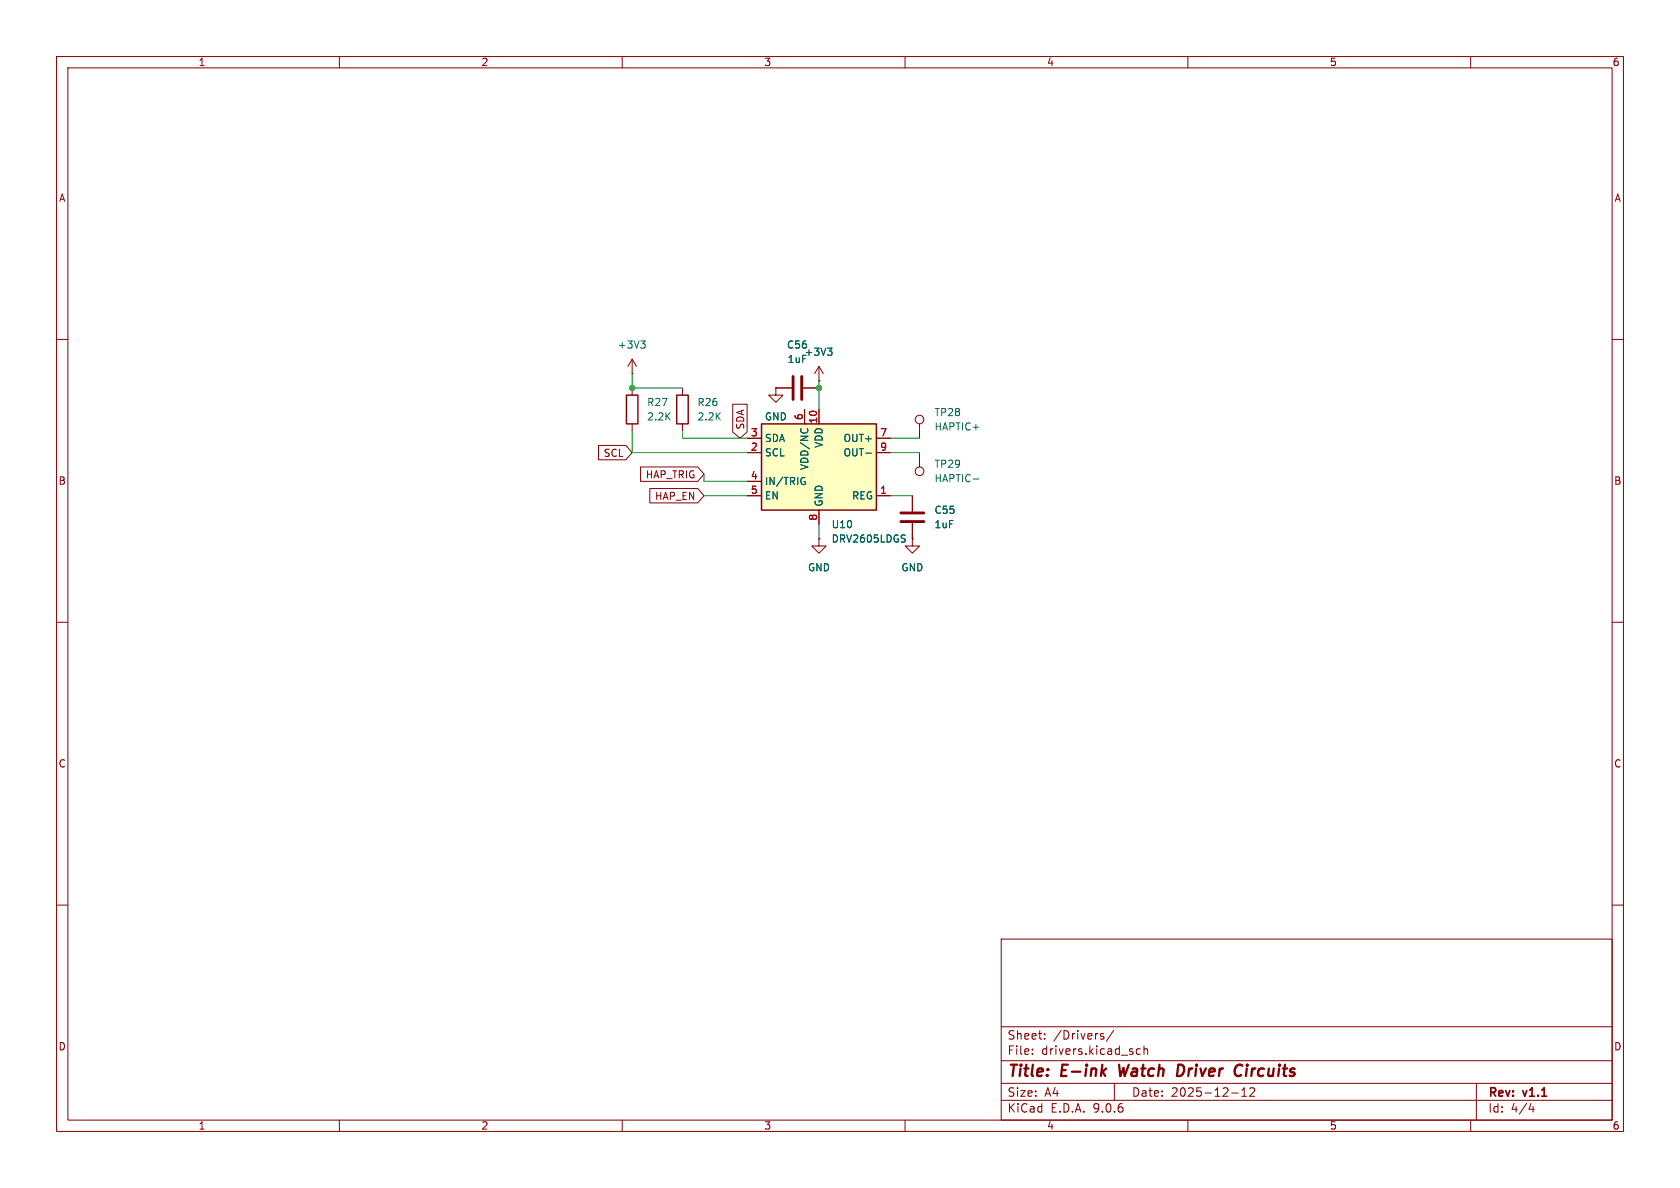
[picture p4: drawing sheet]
(kicad_sch
 (version 20250114)
 (generator "eeschema")
 (generator_version "9.0")
 (paper "A4")
 (title_block
  (title "E-ink Watch Driver Circuits")
  (date "2025-12-12")
  (rev "v1.1"))
 (lib_symbols
  (symbol "Connector:TestPoint"
   (pin_numbers (hide yes))
   (pin_names
    (offset 0.762) (hide yes)) (exclude_from_sim no) (in_bom yes) (on_board yes)
   (property "Reference" "TP" (at 0 6.858 0) (effects (font (size 1.27 1.27))))
   (property "Value" "TestPoint" (at 0 5.08 0) (effects (font (size 1.27 1.27))))
   (property "Footprint" "" (at 5.08 0 0) (effects (font (size 1.27 1.27)) (hide yes)))
   (property "Datasheet" "~" (at 5.08 0 0) (effects (font (size 1.27 1.27)) (hide yes)))
   (property "Description" "test point" (at 0 0 0) (effects (font (size 1.27 1.27)) (hide yes)))
   (symbol "TestPoint_0_1"
    (circle (center 0 3.302) (radius 0.762) (stroke (width 0) (type default)) (fill (type none))))
   (symbol "TestPoint_1_1"
    (pin passive line (at 0 0 90) (length 2.54) (name "1" (effects (font (size 1.27 1.27)))) (number "1" (effects (font (size 1.27 1.27))))))
   (embedded_fonts no))
  (symbol "Device:C"
   (pin_numbers (hide yes))
   (pin_names
    (offset 0.254)) (exclude_from_sim no) (in_bom yes) (on_board yes)
   (property "Reference" "C" (at 0.635 2.54 0) (effects (font (size 1.27 1.27)) (justify left)))
   (property "Value" "C" (at 0.635 -2.54 0) (effects (font (size 1.27 1.27)) (justify left)))
   (property "Footprint" "" (at 0.9652 -3.81 0) (effects (font (size 1.27 1.27)) (hide yes)))
   (property "Datasheet" "~" (at 0 0 0) (effects (font (size 1.27 1.27)) (hide yes)))
   (property "Description" "Unpolarized capacitor" (at 0 0 0) (effects (font (size 1.27 1.27)) (hide yes)))
   (symbol "C_0_1"
    (polyline (pts (xy -2.032 0.762) (xy 2.032 0.762)) (stroke (width 0.508) (type default)) (fill (type none)))
    (polyline (pts (xy -2.032 -0.762) (xy 2.032 -0.762)) (stroke (width 0.508) (type default)) (fill (type none))))
   (symbol "C_1_1"
    (pin passive line (at 0 3.81 270) (length 2.794) (name "~" (effects (font (size 1.27 1.27)))) (number "1" (effects (font (size 1.27 1.27)))))
    (pin passive line (at 0 -3.81 90) (length 2.794) (name "~" (effects (font (size 1.27 1.27)))) (number "2" (effects (font (size 1.27 1.27))))))
   (embedded_fonts no))
  (symbol "Device:R"
   (pin_numbers (hide yes))
   (pin_names
    (offset 0)) (exclude_from_sim no) (in_bom yes) (on_board yes)
   (property "Reference" "R" (at 2.032 0 90) (effects (font (size 1.27 1.27))))
   (property "Value" "R" (at 0 0 90) (effects (font (size 1.27 1.27))))
   (property "Footprint" "" (at -1.778 0 90) (effects (font (size 1.27 1.27)) (hide yes)))
   (property "Datasheet" "~" (at 0 0 0) (effects (font (size 1.27 1.27)) (hide yes)))
   (property "Description" "Resistor" (at 0 0 0) (effects (font (size 1.27 1.27)) (hide yes)))
   (symbol "R_0_1"
    (rectangle (start -1.016 -2.54) (end 1.016 2.54) (stroke (width 0.254) (type default)) (fill (type none))))
   (symbol "R_1_1"
    (pin passive line (at 0 3.81 270) (length 1.27) (name "~" (effects (font (size 1.27 1.27)))) (number "1" (effects (font (size 1.27 1.27)))))
    (pin passive line (at 0 -3.81 90) (length 1.27) (name "~" (effects (font (size 1.27 1.27)))) (number "2" (effects (font (size 1.27 1.27))))))
   (embedded_fonts no))
  (symbol "Driver_Haptic:DRV2605LDGS" (exclude_from_sim no) (in_bom yes) (on_board yes)
   (property "Reference" "U" (at -10.16 8.255 0) (effects (font (size 1.27 1.27)) (justify left bottom)))
   (property "Value" "DRV2605LDGS" (at 2.54 -8.89 0) (effects (font (size 1.27 1.27)) (justify left top)))
   (property "Footprint" "Package_SO:VSSOP-10_3x3mm_P0.5mm" (at 0 0 0) (effects (font (size 1.27 1.27)
    (italic yes)) (hide yes)))
   (property "Datasheet" "http://www.ti.com/lit/ds/symlink/drv2605l.pdf" (at 0 0 0) (effects (font (size 1.27 1.27)) (hide yes)))
   (property "Description" "Haptic driver for LRAs and ERMs with effect library, 2-5.2V, VSSOP-10" (at 0 0 0) (effects (font (size 1.27 1.27)) (hide yes)))
   (symbol "DRV2605LDGS_0_1"
    (rectangle (start -10.16 7.62) (end 10.16 -7.62) (stroke (width 0.254) (type default)) (fill (type background))))
   (symbol "DRV2605LDGS_1_1"
    (pin bidirectional line (at -12.7 5.08 0) (length 2.54) (name "SDA" (effects (font (size 1.27 1.27)))) (number "3" (effects (font (size 1.27 1.27)))))
    (pin input line (at -12.7 2.54 0) (length 2.54) (name "SCL" (effects (font (size 1.27 1.27)))) (number "2" (effects (font (size 1.27 1.27)))))
    (pin input line (at -12.7 -2.54 0) (length 2.54) (name "IN/TRIG" (effects (font (size 1.27 1.27)))) (number "4" (effects (font (size 1.27 1.27)))))
    (pin input line (at -12.7 -5.08 0) (length 2.54) (name "EN" (effects (font (size 1.27 1.27)))) (number "5" (effects (font (size 1.27 1.27)))))
    (pin power_in line (at -2.54 10.16 270) (length 2.54) (name "VDD/NC" (effects (font (size 1.27 1.27)))) (number "6" (effects (font (size 1.27 1.27)))))
    (pin power_in line (at 0 10.16 270) (length 2.54) (name "VDD" (effects (font (size 1.27 1.27)))) (number "10" (effects (font (size 1.27 1.27)))))
    (pin power_in line (at 0 -10.16 90) (length 2.54) (name "GND" (effects (font (size 1.27 1.27)))) (number "8" (effects (font (size 1.27 1.27)))))
    (pin output line (at 12.7 5.08 180) (length 2.54) (name "OUT+" (effects (font (size 1.27 1.27)))) (number "7" (effects (font (size 1.27 1.27)))))
    (pin output line (at 12.7 2.54 180) (length 2.54) (name "OUT-" (effects (font (size 1.27 1.27)))) (number "9" (effects (font (size 1.27 1.27)))))
    (pin passive line (at 12.7 -5.08 180) (length 2.54) (name "REG" (effects (font (size 1.27 1.27)))) (number "1" (effects (font (size 1.27 1.27))))))
   (embedded_fonts no))
  (symbol "power:+3V3"
   (power)
   (pin_numbers (hide yes))
   (pin_names
    (offset 0) (hide yes)) (exclude_from_sim no) (in_bom yes) (on_board yes)
   (property "Reference" "#PWR" (at 0 -3.81 0) (effects (font (size 1.27 1.27)) (hide yes)))
   (property "Value" "+3V3" (at 0 3.556 0) (effects (font (size 1.27 1.27))))
   (property "Footprint" "" (at 0 0 0) (effects (font (size 1.27 1.27)) (hide yes)))
   (property "Datasheet" "" (at 0 0 0) (effects (font (size 1.27 1.27)) (hide yes)))
   (property "Description" "Power symbol creates a global label with name \"+3V3\"" (at 0 0 0) (effects (font (size 1.27 1.27)) (hide yes)))
   (symbol "+3V3_0_1"
    (polyline (pts (xy -0.762 1.27) (xy 0 2.54)) (stroke (width 0) (type default)) (fill (type none)))
    (polyline (pts (xy 0 2.54) (xy 0.762 1.27)) (stroke (width 0) (type default)) (fill (type none)))
    (polyline (pts (xy 0 0) (xy 0 2.54)) (stroke (width 0) (type default)) (fill (type none))))
   (symbol "+3V3_1_1"
    (pin power_in line (at 0 0 90) (length 0) (name "~" (effects (font (size 1.27 1.27)))) (number "1" (effects (font (size 1.27 1.27))))))
   (embedded_fonts no))
  (symbol "power:GND"
   (power)
   (pin_numbers (hide yes))
   (pin_names
    (offset 0) (hide yes)) (exclude_from_sim no) (in_bom yes) (on_board yes)
   (property "Reference" "#PWR" (at 0 -6.35 0) (effects (font (size 1.27 1.27)) (hide yes)))
   (property "Value" "GND" (at 0 -3.81 0) (effects (font (size 1.27 1.27))))
   (property "Footprint" "" (at 0 0 0) (effects (font (size 1.27 1.27)) (hide yes)))
   (property "Datasheet" "" (at 0 0 0) (effects (font (size 1.27 1.27)) (hide yes)))
   (property "Description" "Power symbol creates a global label with name \"GND\" , ground" (at 0 0 0) (effects (font (size 1.27 1.27)) (hide yes)))
   (symbol "GND_0_1"
    (polyline (pts (xy 0 0) (xy 0 -1.27) (xy 1.27 -1.27) (xy 0 -2.54) (xy -1.27 -1.27) (xy 0 -1.27)) (stroke (width 0) (type default)) (fill (type none))))
   (symbol "GND_1_1"
    (pin power_in line (at 0 0 270) (length 0) (name "~" (effects (font (size 1.27 1.27)))) (number "1" (effects (font (size 1.27 1.27))))))
   (embedded_fonts no)))
 (junction
  (at 144.78 68.58)
  (diameter 0)
  (color 0 0 0 0))
 (junction
  (at 111.76 68.58)
  (diameter 0)
  (color 0 0 0 0))
 (wire
  (pts (xy 157.48 77.47) (xy 162.56 77.47))
  (stroke (width 0) (type default)))
 (wire
  (pts (xy 111.76 80.01) (xy 111.76 76.2))
  (stroke (width 0) (type default)))
 (wire
  (pts (xy 111.76 66.04) (xy 111.76 68.58))
  (stroke (width 0) (type default)))
 (wire
  (pts (xy 144.78 92.71) (xy 144.78 95.25))
  (stroke (width 0) (type default)))
 (wire
  (pts (xy 144.78 68.58) (xy 144.78 72.39))
  (stroke (width 0) (type default)))
 (wire
  (pts (xy 124.46 85.09) (xy 124.46 83.82))
  (stroke (width 0) (type default)))
 (wire
  (pts (xy 132.08 80.01) (xy 111.76 80.01))
  (stroke (width 0) (type default)))
 (wire
  (pts (xy 132.08 85.09) (xy 124.46 85.09))
  (stroke (width 0) (type default)))
 (wire
  (pts (xy 157.48 87.63) (xy 161.29 87.63))
  (stroke (width 0) (type default)))
 (wire
  (pts (xy 111.76 68.58) (xy 120.65 68.58))
  (stroke (width 0) (type default)))
 (wire
  (pts (xy 124.46 87.63) (xy 132.08 87.63))
  (stroke (width 0) (type default)))
 (wire
  (pts (xy 144.78 67.31) (xy 144.78 68.58))
  (stroke (width 0) (type default)))
 (wire
  (pts (xy 132.08 77.47) (xy 120.65 77.47))
  (stroke (width 0) (type default)))
 (wire
  (pts (xy 157.48 80.01) (xy 162.56 80.01))
  (stroke (width 0) (type default)))
 (wire
  (pts (xy 120.65 77.47) (xy 120.65 76.2))
  (stroke (width 0) (type default)))
 (global_label "SDA"
  (shape input)
  (at 130.81 77.47 90)
  (fields_autoplaced yes)
  (effects (font (size 1.27 1.27)) (justify left))
  (property "Intersheetrefs" "${INTERSHEET_REFS}" (at 130.81 70.9167 90) (effects (font (size 1.27 1.27)) (justify left) (hide yes))))
 (global_label "HAP_EN"
  (shape input)
  (at 124.46 87.63 180)
  (fields_autoplaced yes)
  (effects (font (size 1.27 1.27)) (justify right))
  (property "Intersheetrefs" "${INTERSHEET_REFS}" (at 114.3386 87.63 0) (effects (font (size 1.27 1.27)) (justify right) (hide yes))))
 (global_label "SCL"
  (shape input)
  (at 111.76 80.01 180)
  (fields_autoplaced yes)
  (effects (font (size 1.27 1.27)) (justify right))
  (property "Intersheetrefs" "${INTERSHEET_REFS}" (at 105.2672 80.01 0) (effects (font (size 1.27 1.27)) (justify right) (hide yes))))
 (global_label "HAP_TRIG"
  (shape input)
  (at 124.46 83.82 180)
  (fields_autoplaced yes)
  (effects (font (size 1.27 1.27)) (justify right))
  (property "Intersheetrefs" "${INTERSHEET_REFS}" (at 112.7057 83.82 0) (effects (font (size 1.27 1.27)) (justify right) (hide yes))))
 (symbol
  (lib_id "Device:C")
  (at 161.29 91.44 0)
  (unit 1)
  (exclude_from_sim no)
  (in_bom yes)
  (on_board yes)
  (dnp no)
  (fields_autoplaced yes)
  (property "Reference" "C55" (at 165.1 90.1699 0) (effects (font (size 1.27 1.27)) (justify left)))
  (property "Value" "1uF" (at 165.1 92.7099 0) (effects (font (size 1.27 1.27)) (justify left)))
  (property "Footprint" "Capacitor_SMD:C_0402_1005Metric_Pad0.74x0.62mm_HandSolder" (at 162.2552 95.25 0) (effects (font (size 1.27 1.27)) (hide yes)))
  (property "Datasheet" "~" (at 161.29 91.44 0) (effects (font (size 1.27 1.27)) (hide yes)))
  (property "Description" "Unpolarized capacitor" (at 161.29 91.44 0) (effects (font (size 1.27 1.27)) (hide yes)))
  (pin "2")
  (pin "1"))
 (symbol
  (lib_id "Driver_Haptic:DRV2605LDGS")
  (at 144.78 82.55 0)
  (unit 1)
  (exclude_from_sim no)
  (in_bom yes)
  (on_board yes)
  (dnp no)
  (fields_autoplaced yes)
  (property "Reference" "U10" (at 146.9233 92.71 0) (effects (font (size 1.27 1.27)) (justify left)))
  (property "Value" "DRV2605LDGS" (at 146.9233 95.25 0) (effects (font (size 1.27 1.27)) (justify left)))
  (property "Footprint" "Package_SO:VSSOP-10_3x3mm_P0.5mm" (at 144.78 82.55 0) (effects (font (size 1.27 1.27)
    (italic yes)) (hide yes)))
  (property "Datasheet" "http://www.ti.com/lit/ds/symlink/drv2605l.pdf" (at 144.78 82.55 0) (effects (font (size 1.27 1.27)) (hide yes)))
  (property "Description" "Haptic driver for LRAs and ERMs with effect library, 2-5.2V, VSSOP-10" (at 144.78 82.55 0) (effects (font (size 1.27 1.27)) (hide yes)))
  (pin "4")
  (pin "5")
  (pin "3")
  (pin "8")
  (pin "2")
  (pin "9")
  (pin "6")
  (pin "1")
  (pin "10")
  (pin "7"))
 (symbol
  (lib_id "Device:C")
  (at 140.97 68.58 90)
  (unit 1)
  (exclude_from_sim no)
  (in_bom yes)
  (on_board yes)
  (dnp no)
  (fields_autoplaced yes)
  (property "Reference" "C56" (at 140.97 60.96 90) (effects (font (size 1.27 1.27))))
  (property "Value" "1uF" (at 140.97 63.5 90) (effects (font (size 1.27 1.27))))
  (property "Footprint" "Capacitor_SMD:C_0402_1005Metric_Pad0.74x0.62mm_HandSolder" (at 144.78 67.6148 0) (effects (font (size 1.27 1.27)) (hide yes)))
  (property "Datasheet" "~" (at 140.97 68.58 0) (effects (font (size 1.27 1.27)) (hide yes)))
  (property "Description" "Unpolarized capacitor" (at 140.97 68.58 0) (effects (font (size 1.27 1.27)) (hide yes)))
  (pin "2")
  (pin "1"))
 (symbol
  (lib_id "power:+3V3")
  (at 144.78 67.31 0)
  (unit 1)
  (exclude_from_sim no)
  (in_bom yes)
  (on_board yes)
  (dnp no)
  (fields_autoplaced yes)
  (property "Reference" "#PWR072" (at 144.78 71.12 0) (effects (font (size 1.27 1.27)) (hide yes)))
  (property "Value" "+3V3" (at 144.78 62.23 0) (effects (font (size 1.27 1.27))))
  (property "Footprint" "" (at 144.78 67.31 0) (effects (font (size 1.27 1.27)) (hide yes)))
  (property "Datasheet" "" (at 144.78 67.31 0) (effects (font (size 1.27 1.27)) (hide yes)))
  (property "Description" "Power symbol creates a global label with name \"+3V3\"" (at 144.78 67.31 0) (effects (font (size 1.27 1.27)) (hide yes)))
  (pin "1"))
 (symbol
  (lib_id "power:GND")
  (at 161.29 95.25 0)
  (unit 1)
  (exclude_from_sim no)
  (in_bom yes)
  (on_board yes)
  (dnp no)
  (fields_autoplaced yes)
  (property "Reference" "#PWR071" (at 161.29 101.6 0) (effects (font (size 1.27 1.27)) (hide yes)))
  (property "Value" "GND" (at 161.29 100.33 0) (effects (font (size 1.27 1.27))))
  (property "Footprint" "" (at 161.29 95.25 0) (effects (font (size 1.27 1.27)) (hide yes)))
  (property "Datasheet" "" (at 161.29 95.25 0) (effects (font (size 1.27 1.27)) (hide yes)))
  (property "Description" "Power symbol creates a global label with name \"GND\" , ground" (at 161.29 95.25 0) (effects (font (size 1.27 1.27)) (hide yes)))
  (pin "1"))
 (symbol
  (lib_id "Connector:TestPoint")
  (at 162.56 77.47 0)
  (unit 1)
  (exclude_from_sim no)
  (in_bom yes)
  (on_board yes)
  (dnp no)
  (fields_autoplaced yes)
  (property "Reference" "TP28" (at 165.1 72.8979 0) (effects (font (size 1.27 1.27)) (justify left)))
  (property "Value" "HAPTIC+" (at 165.1 75.4379 0) (effects (font (size 1.27 1.27)) (justify left)))
  (property "Footprint" "TestPoint:TestPoint_Pad_1.5x1.5mm" (at 167.64 77.47 0) (effects (font (size 1.27 1.27)) (hide yes)))
  (property "Datasheet" "~" (at 167.64 77.47 0) (effects (font (size 1.27 1.27)) (hide yes)))
  (property "Description" "test point" (at 162.56 77.47 0) (effects (font (size 1.27 1.27)) (hide yes)))
  (pin "1"))
 (symbol
  (lib_id "power:GND")
  (at 137.16 68.58 0)
  (unit 1)
  (exclude_from_sim no)
  (in_bom yes)
  (on_board yes)
  (dnp no)
  (fields_autoplaced yes)
  (property "Reference" "#PWR073" (at 137.16 74.93 0) (effects (font (size 1.27 1.27)) (hide yes)))
  (property "Value" "GND" (at 137.16 73.66 0) (effects (font (size 1.27 1.27))))
  (property "Footprint" "" (at 137.16 68.58 0) (effects (font (size 1.27 1.27)) (hide yes)))
  (property "Datasheet" "" (at 137.16 68.58 0) (effects (font (size 1.27 1.27)) (hide yes)))
  (property "Description" "Power symbol creates a global label with name \"GND\" , ground" (at 137.16 68.58 0) (effects (font (size 1.27 1.27)) (hide yes)))
  (pin "1"))
 (symbol
  (lib_id "power:GND")
  (at 144.78 95.25 0)
  (unit 1)
  (exclude_from_sim no)
  (in_bom yes)
  (on_board yes)
  (dnp no)
  (fields_autoplaced yes)
  (property "Reference" "#PWR070" (at 144.78 101.6 0) (effects (font (size 1.27 1.27)) (hide yes)))
  (property "Value" "GND" (at 144.78 100.33 0) (effects (font (size 1.27 1.27))))
  (property "Footprint" "" (at 144.78 95.25 0) (effects (font (size 1.27 1.27)) (hide yes)))
  (property "Datasheet" "" (at 144.78 95.25 0) (effects (font (size 1.27 1.27)) (hide yes)))
  (property "Description" "Power symbol creates a global label with name \"GND\" , ground" (at 144.78 95.25 0) (effects (font (size 1.27 1.27)) (hide yes)))
  (pin "1"))
 (symbol
  (lib_id "Device:R")
  (at 111.76 72.39 0)
  (unit 1)
  (exclude_from_sim no)
  (in_bom yes)
  (on_board yes)
  (dnp no)
  (fields_autoplaced yes)
  (property "Reference" "R27" (at 114.3 71.1199 0) (effects (font (size 1.27 1.27)) (justify left)))
  (property "Value" "2.2K" (at 114.3 73.6599 0) (effects (font (size 1.27 1.27)) (justify left)))
  (property "Footprint" "Resistor_SMD:R_0402_1005Metric_Pad0.72x0.64mm_HandSolder" (at 109.982 72.39 90) (effects (font (size 1.27 1.27)) (hide yes)))
  (property "Datasheet" "~" (at 111.76 72.39 0) (effects (font (size 1.27 1.27)) (hide yes)))
  (property "Description" "Resistor" (at 111.76 72.39 0) (effects (font (size 1.27 1.27)) (hide yes)))
  (pin "1")
  (pin "2"))
 (symbol
  (lib_id "Device:R")
  (at 120.65 72.39 0)
  (unit 1)
  (exclude_from_sim no)
  (in_bom yes)
  (on_board yes)
  (dnp no)
  (fields_autoplaced yes)
  (property "Reference" "R26" (at 123.19 71.1199 0) (effects (font (size 1.27 1.27)) (justify left)))
  (property "Value" "2.2K" (at 123.19 73.6599 0) (effects (font (size 1.27 1.27)) (justify left)))
  (property "Footprint" "Resistor_SMD:R_0402_1005Metric_Pad0.72x0.64mm_HandSolder" (at 118.872 72.39 90) (effects (font (size 1.27 1.27)) (hide yes)))
  (property "Datasheet" "~" (at 120.65 72.39 0) (effects (font (size 1.27 1.27)) (hide yes)))
  (property "Description" "Resistor" (at 120.65 72.39 0) (effects (font (size 1.27 1.27)) (hide yes)))
  (pin "2")
  (pin "1"))
 (symbol
  (lib_id "Connector:TestPoint")
  (at 162.56 80.01 180)
  (unit 1)
  (exclude_from_sim no)
  (in_bom yes)
  (on_board yes)
  (dnp no)
  (fields_autoplaced yes)
  (property "Reference" "TP29" (at 165.1 82.0419 0) (effects (font (size 1.27 1.27)) (justify right)))
  (property "Value" "HAPTIC-" (at 165.1 84.5819 0) (effects (font (size 1.27 1.27)) (justify right)))
  (property "Footprint" "TestPoint:TestPoint_Pad_1.5x1.5mm" (at 157.48 80.01 0) (effects (font (size 1.27 1.27)) (hide yes)))
  (property "Datasheet" "~" (at 157.48 80.01 0) (effects (font (size 1.27 1.27)) (hide yes)))
  (property "Description" "test point" (at 162.56 80.01 0) (effects (font (size 1.27 1.27)) (hide yes)))
  (pin "1"))
 (symbol
  (lib_id "power:+3V3")
  (at 111.76 66.04 0)
  (unit 1)
  (exclude_from_sim no)
  (in_bom yes)
  (on_board yes)
  (dnp no)
  (fields_autoplaced yes)
  (property "Reference" "#PWR069" (at 111.76 69.85 0) (effects (font (size 1.27 1.27)) (hide yes)))
  (property "Value" "+3V3" (at 111.76 60.96 0) (effects (font (size 1.27 1.27))))
  (property "Footprint" "" (at 111.76 66.04 0) (effects (font (size 1.27 1.27)) (hide yes)))
  (property "Datasheet" "" (at 111.76 66.04 0) (effects (font (size 1.27 1.27)) (hide yes)))
  (property "Description" "Power symbol creates a global label with name \"+3V3\"" (at 111.76 66.04 0) (effects (font (size 1.27 1.27)) (hide yes)))
  (pin "1")))
